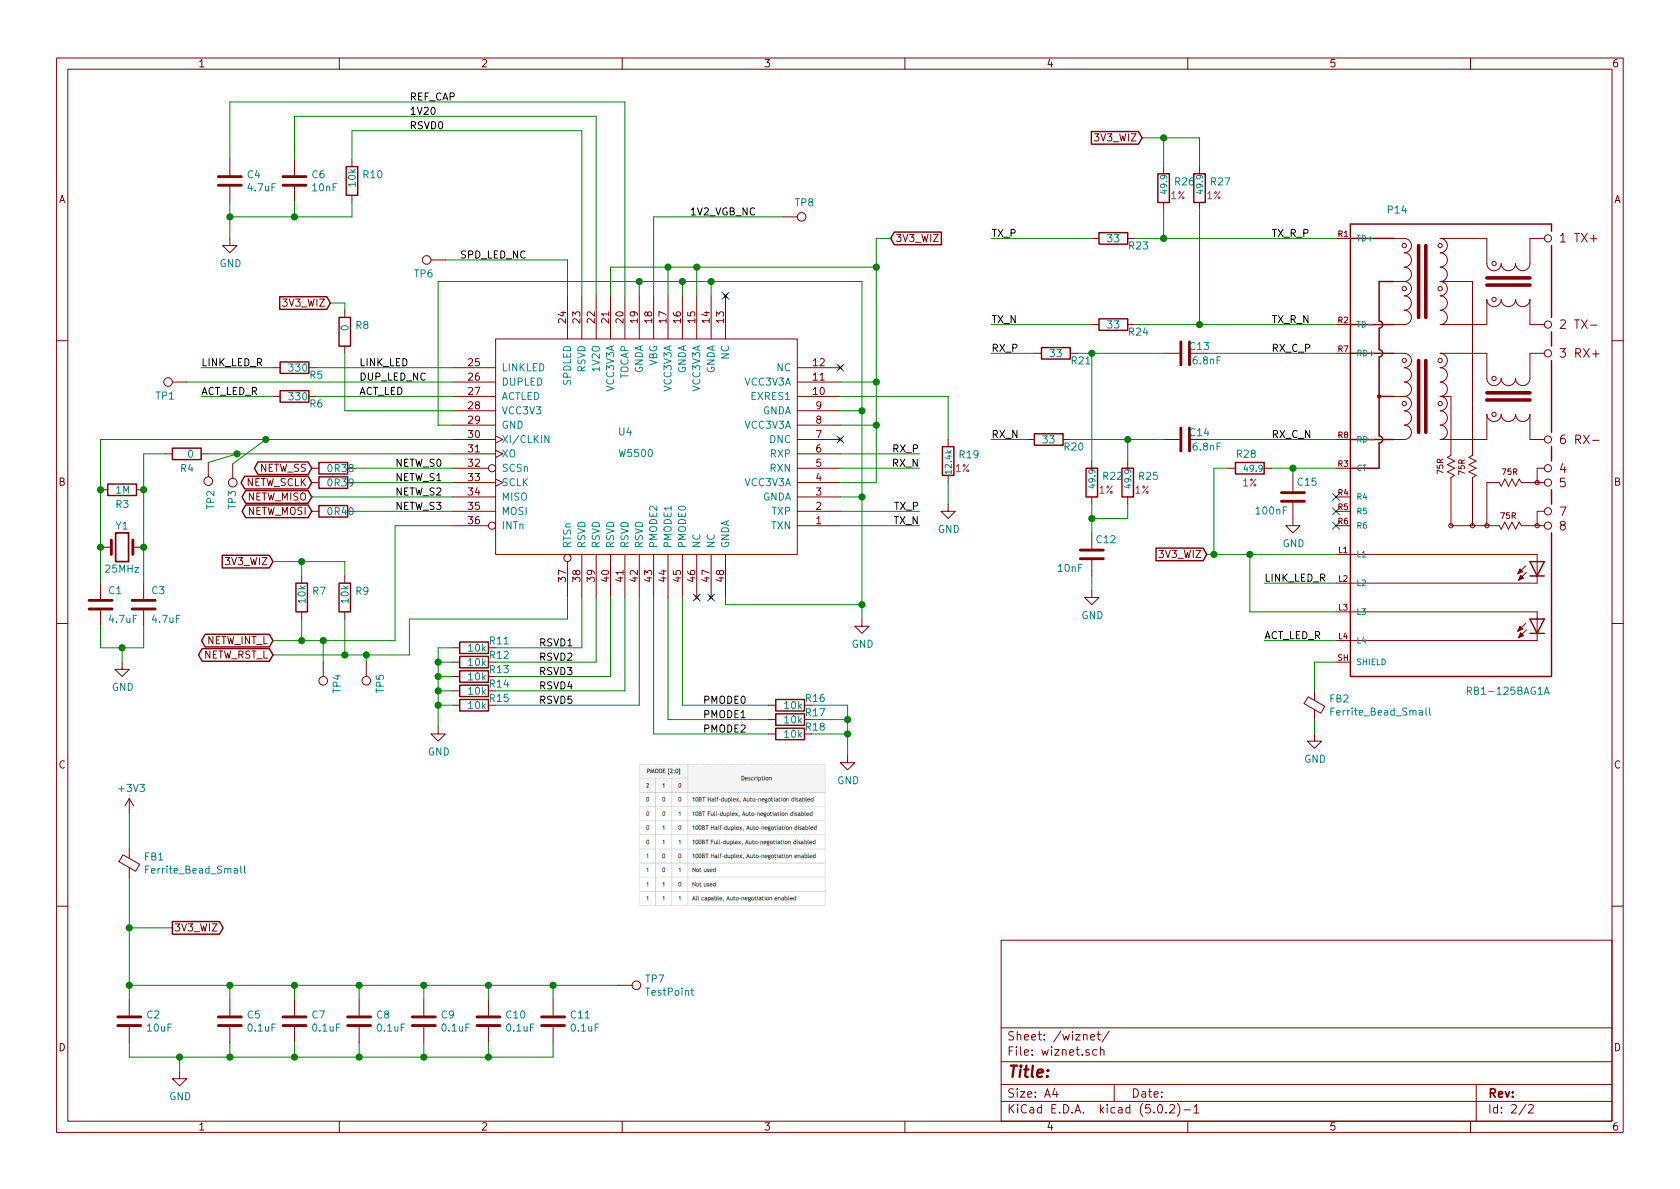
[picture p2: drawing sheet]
EESchema Schematic File Version 4
LIBS:arduinoShield-cache
EELAYER 26 0
EELAYER END
$Descr A4 11693 8268
encoding utf-8
Sheet 2 2
Title ""
Date ""
Rev ""
Comp ""
Comment1 ""
Comment2 ""
Comment3 ""
Comment4 ""
$EndDescr
$Comp
L arduinoShield-rescue:W5500-hyper_capstone U4
U 1 1
P 4500 3100
AR Path="/5D492E66" Ref="U4"  Part="1" 
AR Path="/5D492DEA/5D492E66" Ref="U4"  Part="1" 
F 0 "U4" H 4700 3000 50  0000 R CNN
F 1 "W5500" H 4700 3150 50  0000 R CNN
F 2 "footprints:QFP50P900X900X160-48N" H 4500 3100 50  0001 C CNN
F 3 "http://wizwiki.net/wiki/lib/exe/fetch.php?media=products:w5500:w5500_ds_v106e_141230.pdf" H 4500 3100 50  0001 C CNN
	1    4500 3100
	-1   0    0    1   
$EndComp
NoConn ~ 5850 3050
NoConn ~ 5850 2550
NoConn ~ 5050 2050
NoConn ~ 4950 4150
NoConn ~ 4850 4150
Wire Wire Line
	5850 2650 6100 2650
Wire Wire Line
	5850 2950 6100 2950
Wire Wire Line
	6100 2950 6100 2650
Wire Wire Line
	5850 3350 6100 3350
Wire Wire Line
	6100 3350 6100 2950
Connection ~ 6100 2950
Wire Wire Line
	4250 2050 4250 1850
Wire Wire Line
	4650 2050 4650 1850
Wire Wire Line
	4850 2050 4850 1850
Wire Wire Line
	6100 2650 6100 1850
Connection ~ 6100 2650
Wire Wire Line
	6100 1650 6100 1850
Wire Wire Line
	5850 2850 6000 2850
Wire Wire Line
	6000 2850 6000 3450
Wire Wire Line
	6000 3450 5850 3450
Wire Wire Line
	4450 2050 4450 1950
Wire Wire Line
	4450 1950 4750 1950
Wire Wire Line
	4750 1950 4750 2050
Wire Wire Line
	4750 1950 4950 1950
Wire Wire Line
	4950 1950 4950 2050
Connection ~ 4750 1950
Wire Wire Line
	4950 1950 6000 1950
Wire Wire Line
	6000 1950 6000 2850
Connection ~ 4950 1950
Connection ~ 6000 2850
Connection ~ 6000 3450
$Comp
L power:GND #PWR0108
U 1 1
P 6000 4300
F 0 "#PWR0108" H 6000 4050 50  0001 C CNN
F 1 "GND" H 6005 4127 50  0000 C CNN
F 2 "" H 6000 4300 50  0001 C CNN
F 3 "" H 6000 4300 50  0001 C CNN
	1    6000 4300
	1    0    0    -1  
$EndComp
$Comp
L Device:R R8
U 1 1
P 2400 2300
F 0 "R8" H 2470 2346 50  0000 L CNN
F 1 "0" V 2400 2300 50  0000 L CNN
F 2 "Resistors_SMD:R_0402" V 2330 2300 50  0001 C CNN
F 3 "~" H 2400 2300 50  0001 C CNN
	1    2400 2300
	1    0    0    -1  
$EndComp
Wire Wire Line
	4450 1950 3050 1950
Connection ~ 4450 1950
$Comp
L Device:C C11
U 1 1
P 3850 7100
F 0 "C11" H 3965 7146 50  0000 L CNN
F 1 "0.1uF" H 3965 7055 50  0000 L CNN
F 2 "Capacitors_SMD:C_0402" H 3888 6950 50  0001 C CNN
F 3 "~" H 3850 7100 50  0001 C CNN
	1    3850 7100
	1    0    0    -1  
$EndComp
$Comp
L Device:C C2
U 1 1
P 900 7100
F 0 "C2" H 1015 7146 50  0000 L CNN
F 1 "10uF" H 1015 7055 50  0000 L CNN
F 2 "Capacitors_SMD:C_0402" H 938 6950 50  0001 C CNN
F 3 "~" H 900 7100 50  0001 C CNN
	1    900  7100
	1    0    0    -1  
$EndComp
Wire Wire Line
	3850 6950 3850 6850
Wire Wire Line
	3850 7350 3850 7250
$Comp
L Device:C C10
U 1 1
P 3400 7100
F 0 "C10" H 3515 7146 50  0000 L CNN
F 1 "0.1uF" H 3515 7055 50  0000 L CNN
F 2 "Capacitors_SMD:C_0402" H 3438 6950 50  0001 C CNN
F 3 "~" H 3400 7100 50  0001 C CNN
	1    3400 7100
	1    0    0    -1  
$EndComp
Wire Wire Line
	3400 6950 3400 6850
Wire Wire Line
	3400 7350 3400 7250
$Comp
L Device:C C9
U 1 1
P 2950 7100
F 0 "C9" H 3065 7146 50  0000 L CNN
F 1 "0.1uF" H 3065 7055 50  0000 L CNN
F 2 "Capacitors_SMD:C_0402" H 2988 6950 50  0001 C CNN
F 3 "~" H 2950 7100 50  0001 C CNN
	1    2950 7100
	1    0    0    -1  
$EndComp
Wire Wire Line
	2950 6950 2950 6850
Wire Wire Line
	2950 7350 2950 7250
$Comp
L Device:C C8
U 1 1
P 2500 7100
F 0 "C8" H 2615 7146 50  0000 L CNN
F 1 "0.1uF" H 2615 7055 50  0000 L CNN
F 2 "Capacitors_SMD:C_0402" H 2538 6950 50  0001 C CNN
F 3 "~" H 2500 7100 50  0001 C CNN
	1    2500 7100
	1    0    0    -1  
$EndComp
Wire Wire Line
	2500 6950 2500 6850
Wire Wire Line
	2500 7350 2500 7250
$Comp
L Device:C C7
U 1 1
P 2050 7100
F 0 "C7" H 2165 7146 50  0000 L CNN
F 1 "0.1uF" H 2165 7055 50  0000 L CNN
F 2 "Capacitors_SMD:C_0402" H 2088 6950 50  0001 C CNN
F 3 "~" H 2050 7100 50  0001 C CNN
	1    2050 7100
	1    0    0    -1  
$EndComp
Wire Wire Line
	2050 6950 2050 6850
Wire Wire Line
	2050 7350 2050 7250
$Comp
L Device:C C5
U 1 1
P 1600 7100
F 0 "C5" H 1715 7146 50  0000 L CNN
F 1 "0.1uF" H 1715 7055 50  0000 L CNN
F 2 "Capacitors_SMD:C_0402" H 1638 6950 50  0001 C CNN
F 3 "~" H 1600 7100 50  0001 C CNN
	1    1600 7100
	1    0    0    -1  
$EndComp
Wire Wire Line
	1600 6950 1600 6850
Wire Wire Line
	1600 7350 1600 7250
Wire Wire Line
	1600 6850 2050 6850
Wire Wire Line
	1600 7350 2050 7350
Connection ~ 2050 7350
Wire Wire Line
	2050 7350 2500 7350
Connection ~ 2500 7350
Wire Wire Line
	2500 7350 2950 7350
Connection ~ 2950 7350
Wire Wire Line
	2950 7350 3400 7350
Connection ~ 3400 7350
Wire Wire Line
	3400 7350 3850 7350
Wire Wire Line
	1600 7350 1250 7350
Wire Wire Line
	900  7350 900  7250
Connection ~ 1600 7350
Wire Wire Line
	900  6950 900  6850
Wire Wire Line
	900  6850 1600 6850
Connection ~ 1600 6850
Connection ~ 2050 6850
Wire Wire Line
	2050 6850 2500 6850
Connection ~ 2500 6850
Wire Wire Line
	2500 6850 2950 6850
Connection ~ 2950 6850
Wire Wire Line
	2950 6850 3400 6850
Connection ~ 3400 6850
Wire Wire Line
	3400 6850 3850 6850
Wire Wire Line
	900  6850 900  6450
Connection ~ 900  6850
Wire Wire Line
	900  6450 1200 6450
Connection ~ 900  6450
Wire Wire Line
	900  6450 900  6100
$Comp
L Device:Ferrite_Bead_Small FB1
U 1 1
P 900 6000
F 0 "FB1" H 1000 6046 50  0000 L CNN
F 1 "Ferrite_Bead_Small" H 1000 5955 50  0000 L CNN
F 2 "Resistors_SMD:R_1206" V 830 6000 50  0001 C CNN
F 3 "~" H 900 6000 50  0001 C CNN
	1    900  6000
	1    0    0    -1  
$EndComp
Wire Wire Line
	900  5900 900  5650
$Comp
L power:+3V3 #PWR0109
U 1 1
P 900 5650
F 0 "#PWR0109" H 900 5500 50  0001 C CNN
F 1 "+3V3" H 915 5823 50  0000 C CNN
F 2 "" H 900 5650 50  0001 C CNN
F 3 "" H 900 5650 50  0001 C CNN
	1    900  5650
	1    0    0    -1  
$EndComp
Text GLabel 1200 6450 2    50   Output ~ 0
3V3_WIZ
Wire Wire Line
	3850 6850 4300 6850
Connection ~ 3850 6850
$Comp
L Connector:TestPoint TP7
U 1 1
P 4300 6850
F 0 "TP7" V 4254 7038 50  0000 L CNN
F 1 "TestPoint" V 4345 7038 50  0000 L CNN
F 2 "Measurement_Points:Measurement_Point_Round-SMD-Pad_Small" H 4500 6850 50  0001 C CNN
F 3 "~" H 4500 6850 50  0001 C CNN
	1    4300 6850
	0    1    1    0   
$EndComp
Text GLabel 2300 2100 0    50   Input ~ 0
3V3_WIZ
Wire Wire Line
	2400 2150 2400 2100
Wire Wire Line
	2400 2100 2300 2100
$Comp
L Device:R R6
U 1 1
P 2050 2750
F 0 "R6" V 2100 2850 50  0000 L CNN
F 1 "330" V 2050 2700 50  0000 L CNN
F 2 "Resistors_SMD:R_0402" V 1980 2750 50  0001 C CNN
F 3 "~" H 2050 2750 50  0001 C CNN
	1    2050 2750
	0    1    1    0   
$EndComp
$Comp
L Device:R R5
U 1 1
P 2050 2550
F 0 "R5" V 2100 2650 50  0000 L CNN
F 1 "330" V 2050 2500 50  0000 L CNN
F 2 "Resistors_SMD:R_0402" V 1980 2550 50  0001 C CNN
F 3 "~" H 2050 2550 50  0001 C CNN
	1    2050 2550
	0    1    1    0   
$EndComp
Text Label 2500 2550 0    50   ~ 0
LINK_LED
Wire Wire Line
	3050 1950 3050 2950
Wire Wire Line
	3150 2950 3050 2950
Wire Wire Line
	3150 2750 2200 2750
Wire Wire Line
	2200 2550 3150 2550
Wire Wire Line
	1400 2550 1900 2550
Wire Wire Line
	1400 2750 1900 2750
Text Label 2500 2650 0    50   ~ 0
DUP_LED_NC
Wire Wire Line
	2400 2850 3150 2850
Wire Wire Line
	2400 2450 2400 2850
Text Label 2500 2750 0    50   ~ 0
ACT_LED
Text Label 1400 2550 0    50   ~ 0
LINK_LED_R
Text Label 1400 2750 0    50   ~ 0
ACT_LED_R
$Comp
L Connector:TestPoint TP1
U 1 1
P 1300 2650
F 0 "TP1" V 1200 2800 50  0000 C CNN
F 1 " " V 1404 2724 50  0000 C CNN
F 2 "Measurement_Points:Measurement_Point_Round-SMD-Pad_Small" H 1500 2650 50  0001 C CNN
F 3 "~" H 1500 2650 50  0001 C CNN
	1    1300 2650
	0    -1   -1   0   
$EndComp
Wire Wire Line
	1300 2650 3150 2650
$Comp
L Device:C C6
U 1 1
P 2050 1250
F 0 "C6" H 2165 1296 50  0000 L CNN
F 1 "10nF" H 2165 1205 50  0000 L CNN
F 2 "Capacitors_SMD:C_0402" H 2088 1100 50  0001 C CNN
F 3 "~" H 2050 1250 50  0001 C CNN
	1    2050 1250
	1    0    0    -1  
$EndComp
$Comp
L Device:C C4
U 1 1
P 1600 1250
F 0 "C4" H 1715 1296 50  0000 L CNN
F 1 "4.7uF" H 1715 1205 50  0000 L CNN
F 2 "Capacitors_SMD:C_0402" H 1638 1100 50  0001 C CNN
F 3 "~" H 1600 1250 50  0001 C CNN
	1    1600 1250
	1    0    0    -1  
$EndComp
$Comp
L Device:R R10
U 1 1
P 2450 1250
F 0 "R10" H 2520 1296 50  0000 L CNN
F 1 "10k" V 2450 1200 50  0000 L CNN
F 2 "Resistors_SMD:R_0402" V 2380 1250 50  0001 C CNN
F 3 "~" H 2450 1250 50  0001 C CNN
	1    2450 1250
	1    0    0    -1  
$EndComp
Wire Wire Line
	4250 1850 4650 1850
Connection ~ 4650 1850
Wire Wire Line
	4650 1850 4850 1850
Connection ~ 4850 1850
Wire Wire Line
	4850 1850 6100 1850
Connection ~ 6100 1850
Wire Wire Line
	3950 2050 3950 1800
Wire Wire Line
	3950 1800 3100 1800
Wire Wire Line
	4050 2050 4050 900 
Wire Wire Line
	4050 900  2450 900 
Wire Wire Line
	2450 1100 2450 900 
Wire Wire Line
	2450 1400 2450 1500
Wire Wire Line
	2450 1500 2050 1500
Wire Wire Line
	1600 1500 1600 1400
Wire Wire Line
	2050 1400 2050 1500
Connection ~ 2050 1500
Wire Wire Line
	2050 1500 1600 1500
Wire Wire Line
	4150 2050 4150 800 
Wire Wire Line
	4150 800  2050 800 
Wire Wire Line
	2050 800  2050 1100
Wire Wire Line
	4350 2050 4350 700 
Wire Wire Line
	4350 700  1600 700 
Wire Wire Line
	1600 700  1600 1100
Wire Wire Line
	1600 1500 1600 1650
Connection ~ 1600 1500
$Comp
L power:GND #PWR0110
U 1 1
P 1600 1650
F 0 "#PWR0110" H 1600 1400 50  0001 C CNN
F 1 "GND" H 1605 1477 50  0000 C CNN
F 2 "" H 1600 1650 50  0001 C CNN
F 3 "" H 1600 1650 50  0001 C CNN
	1    1600 1650
	1    0    0    -1  
$EndComp
Text Label 2850 700  0    50   ~ 0
REF_CAP
Text Label 2850 800  0    50   ~ 0
1V20
Text Label 2850 900  0    50   ~ 0
RSVD0
$Comp
L Connector:TestPoint TP6
U 1 1
P 3100 1800
F 0 "TP6" V 3000 1950 50  0000 C CNN
F 1 " " V 3204 1874 50  0000 C CNN
F 2 "Measurement_Points:Measurement_Point_Round-SMD-Pad_Small" H 3300 1800 50  0001 C CNN
F 3 "~" H 3300 1800 50  0001 C CNN
	1    3100 1800
	0    -1   -1   0   
$EndComp
Text Label 3200 1800 0    50   ~ 0
SPD_LED_NC
Wire Wire Line
	4550 2050 4550 1500
Wire Wire Line
	4550 1500 5450 1500
$Comp
L Connector:TestPoint TP8
U 1 1
P 5450 1500
F 0 "TP8" V 5350 1650 50  0000 C CNN
F 1 " " V 5554 1574 50  0000 C CNN
F 2 "Measurement_Points:Measurement_Point_Round-SMD-Pad_Small" H 5650 1500 50  0001 C CNN
F 3 "~" H 5650 1500 50  0001 C CNN
	1    5450 1500
	0    1    1    0   
$EndComp
Text Label 4800 1500 0    50   ~ 0
1V2_VGB_NC
Text Label 6400 3150 2    50   ~ 0
RX_P
Text Label 6400 3250 2    50   ~ 0
RX_N
Text Label 6400 3650 2    50   ~ 0
TX_N
Text Label 6400 3550 2    50   ~ 0
TX_P
$Comp
L Device:R R4
U 1 1
P 1300 3150
F 0 "R4" V 1400 3100 50  0000 L CNN
F 1 "0" V 1300 3150 50  0000 L CNN
F 2 "Resistors_SMD:R_0402" V 1230 3150 50  0001 C CNN
F 3 "~" H 1300 3150 50  0001 C CNN
	1    1300 3150
	0    1    1    0   
$EndComp
$Comp
L Device:R R3
U 1 1
P 850 3400
F 0 "R3" V 950 3350 50  0000 L CNN
F 1 "1M" V 850 3350 50  0000 L CNN
F 2 "Resistors_SMD:R_0402" V 780 3400 50  0001 C CNN
F 3 "~" H 850 3400 50  0001 C CNN
	1    850  3400
	0    1    1    0   
$EndComp
Text GLabel 2170 3250 0    50   BiDi ~ 0
NETW_SS
Text Label 2750 3250 0    50   ~ 0
NETW_S0
Text GLabel 2170 3350 0    50   BiDi ~ 0
NETW_SCLK
Text Label 2750 3350 0    50   ~ 0
NETW_S1
Text GLabel 2170 3450 0    50   BiDi ~ 0
NETW_MISO
Text Label 2750 3450 0    50   ~ 0
NETW_S2
Text GLabel 2170 3550 0    50   BiDi ~ 0
NETW_MOSI
Text Label 2750 3550 0    50   ~ 0
NETW_S3
$Comp
L Connector:TestPoint TP3
U 1 1
P 1620 3220
F 0 "TP3" V 1620 3470 50  0000 C CNN
F 1 " " V 1724 3294 50  0000 C CNN
F 2 "Measurement_Points:Measurement_Point_Round-SMD-Pad_Small" H 1820 3220 50  0001 C CNN
F 3 "~" H 1820 3220 50  0001 C CNN
	1    1620 3220
	-1   0    0    1   
$EndComp
$Comp
L Connector:TestPoint TP2
U 1 1
P 1450 3210
F 0 "TP2" V 1430 3470 50  0000 C CNN
F 1 " " V 1554 3284 50  0000 C CNN
F 2 "Measurement_Points:Measurement_Point_Round-SMD-Pad_Small" H 1650 3210 50  0001 C CNN
F 3 "~" H 1650 3210 50  0001 C CNN
	1    1450 3210
	-1   0    0    1   
$EndComp
Wire Wire Line
	1620 3220 1850 3050
Wire Wire Line
	1450 3210 1650 3150
Connection ~ 1650 3150
Wire Wire Line
	1450 3150 1650 3150
Wire Wire Line
	1000 3400 1000 3150
Wire Wire Line
	1000 3150 1150 3150
$Comp
L Device:C C1
U 1 1
P 700 4200
F 0 "C1" H 750 4300 50  0000 L CNN
F 1 "4.7uF" H 750 4100 50  0000 L CNN
F 2 "Capacitors_SMD:C_0402" H 738 4050 50  0001 C CNN
F 3 "~" H 700 4200 50  0001 C CNN
	1    700  4200
	1    0    0    -1  
$EndComp
Wire Wire Line
	700  3050 700  3400
$Comp
L Device:Crystal Y1
U 1 1
P 850 3800
F 0 "Y1" H 850 3950 50  0000 C CNN
F 1 "25MHz" H 850 3650 50  0000 C CNN
F 2 "Crystals:Crystal_SMD_0603-2pin_6.0x3.5mm" H 850 3800 50  0001 C CNN
F 3 "~" H 850 3800 50  0001 C CNN
	1    850  3800
	1    0    0    -1  
$EndComp
$Comp
L Device:C C3
U 1 1
P 1000 4200
F 0 "C3" H 1050 4300 50  0000 L CNN
F 1 "4.7uF" H 1050 4100 50  0000 L CNN
F 2 "Capacitors_SMD:C_0402" H 1038 4050 50  0001 C CNN
F 3 "~" H 1000 4200 50  0001 C CNN
	1    1000 4200
	1    0    0    -1  
$EndComp
Wire Wire Line
	1000 4050 1000 3800
Connection ~ 1000 3400
Connection ~ 1000 3800
Wire Wire Line
	1000 3800 1000 3400
Wire Wire Line
	700  4050 700  3800
Connection ~ 700  3400
Connection ~ 700  3800
Wire Wire Line
	700  3800 700  3400
Wire Wire Line
	700  4350 700  4500
Wire Wire Line
	700  4500 850  4500
Wire Wire Line
	1000 4500 1000 4350
Wire Wire Line
	850  4500 850  4600
Connection ~ 850  4500
Wire Wire Line
	850  4500 1000 4500
$Comp
L power:GND #PWR0111
U 1 1
P 850 4600
F 0 "#PWR0111" H 850 4350 50  0001 C CNN
F 1 "GND" H 855 4427 50  0000 C CNN
F 2 "" H 850 4600 50  0001 C CNN
F 3 "" H 850 4600 50  0001 C CNN
	1    850  4600
	1    0    0    -1  
$EndComp
Wire Wire Line
	3950 4150 3950 4300
Wire Wire Line
	2750 3650 2750 4450
Text GLabel 1900 4450 0    50   BiDi ~ 0
NETW_INT_L
Text GLabel 1900 4550 0    50   BiDi ~ 0
NETW_RST_L
$Comp
L Device:R R7
U 1 1
P 2100 4150
F 0 "R7" H 2170 4196 50  0000 L CNN
F 1 "10k" V 2100 4100 50  0000 L CNN
F 2 "Resistors_SMD:R_0402" V 2030 4150 50  0001 C CNN
F 3 "~" H 2100 4150 50  0001 C CNN
	1    2100 4150
	1    0    0    -1  
$EndComp
$Comp
L Device:R R9
U 1 1
P 2400 4150
F 0 "R9" H 2470 4196 50  0000 L CNN
F 1 "10k" V 2400 4100 50  0000 L CNN
F 2 "Resistors_SMD:R_0402" V 2330 4150 50  0001 C CNN
F 3 "~" H 2400 4150 50  0001 C CNN
	1    2400 4150
	1    0    0    -1  
$EndComp
Text GLabel 1900 3900 0    50   Input ~ 0
3V3_WIZ
Wire Wire Line
	2400 4000 2400 3900
Wire Wire Line
	2100 4000 2100 3900
Wire Wire Line
	2400 4300 2400 4550
Wire Wire Line
	2400 4550 2550 4550
Wire Wire Line
	2100 4300 2100 4450
$Comp
L Connector:TestPoint TP4
U 1 1
P 2250 4600
F 0 "TP4" V 2150 4750 50  0000 C CNN
F 1 " " V 2354 4674 50  0000 C CNN
F 2 "Measurement_Points:Measurement_Point_Round-SMD-Pad_Small" H 2450 4600 50  0001 C CNN
F 3 "~" H 2450 4600 50  0001 C CNN
	1    2250 4600
	-1   0    0    1   
$EndComp
$Comp
L Connector:TestPoint TP5
U 1 1
P 2550 4600
F 0 "TP5" V 2450 4750 50  0000 C CNN
F 1 " " V 2654 4674 50  0000 C CNN
F 2 "Measurement_Points:Measurement_Point_Round-SMD-Pad_Small" H 2750 4600 50  0001 C CNN
F 3 "~" H 2750 4600 50  0001 C CNN
	1    2550 4600
	-1   0    0    1   
$EndComp
Wire Wire Line
	2400 4550 1900 4550
Connection ~ 2400 4550
Wire Wire Line
	2250 4600 2250 4450
Wire Wire Line
	2550 4600 2550 4550
Connection ~ 2100 3900
Wire Wire Line
	2100 3900 1900 3900
Connection ~ 2100 4450
Wire Wire Line
	2100 4450 1900 4450
Wire Wire Line
	2100 3900 2400 3900
Wire Wire Line
	2100 4450 2250 4450
Wire Wire Line
	2250 4450 2750 4450
Connection ~ 2250 4450
$Comp
L Device:R R11
U 1 1
P 3300 4500
F 0 "R11" V 3250 4600 50  0000 L CNN
F 1 "10k" V 3300 4450 50  0000 L CNN
F 2 "Resistors_SMD:R_0402" V 3230 4500 50  0001 C CNN
F 3 "~" H 3300 4500 50  0001 C CNN
	1    3300 4500
	0    1    1    0   
$EndComp
$Comp
L Device:R R12
U 1 1
P 3300 4600
F 0 "R12" V 3250 4700 50  0000 L CNN
F 1 "10k" V 3300 4550 50  0000 L CNN
F 2 "Resistors_SMD:R_0402" V 3230 4600 50  0001 C CNN
F 3 "~" H 3300 4600 50  0001 C CNN
	1    3300 4600
	0    1    1    0   
$EndComp
$Comp
L Device:R R13
U 1 1
P 3300 4700
F 0 "R13" V 3250 4800 50  0000 L CNN
F 1 "10k" V 3300 4650 50  0000 L CNN
F 2 "Resistors_SMD:R_0402" V 3230 4700 50  0001 C CNN
F 3 "~" H 3300 4700 50  0001 C CNN
	1    3300 4700
	0    1    1    0   
$EndComp
$Comp
L Device:R R14
U 1 1
P 3300 4800
F 0 "R14" V 3250 4900 50  0000 L CNN
F 1 "10k" V 3300 4750 50  0000 L CNN
F 2 "Resistors_SMD:R_0402" V 3230 4800 50  0001 C CNN
F 3 "~" H 3300 4800 50  0001 C CNN
	1    3300 4800
	0    1    1    0   
$EndComp
$Comp
L Device:R R15
U 1 1
P 3300 4900
F 0 "R15" V 3250 5000 50  0000 L CNN
F 1 "10k" V 3300 4850 50  0000 L CNN
F 2 "Resistors_SMD:R_0402" V 3230 4900 50  0001 C CNN
F 3 "~" H 3300 4900 50  0001 C CNN
	1    3300 4900
	0    1    1    0   
$EndComp
Wire Wire Line
	4050 4150 4050 4500
Wire Wire Line
	4150 4150 4150 4600
Wire Wire Line
	4250 4150 4250 4700
Wire Wire Line
	4350 4150 4350 4800
Wire Wire Line
	4450 4150 4450 4900
Wire Wire Line
	3150 4500 3050 4500
Wire Wire Line
	3050 4500 3050 4600
Wire Wire Line
	3150 4900 3050 4900
Wire Wire Line
	3150 4800 3050 4800
Connection ~ 3050 4800
Wire Wire Line
	3050 4800 3050 4900
Wire Wire Line
	3150 4700 3050 4700
Connection ~ 3050 4700
Wire Wire Line
	3050 4700 3050 4800
Wire Wire Line
	3150 4600 3050 4600
Connection ~ 3050 4600
Wire Wire Line
	3050 4600 3050 4700
$Comp
L power:GND #PWR0112
U 1 1
P 3050 5050
F 0 "#PWR0112" H 3050 4800 50  0001 C CNN
F 1 "GND" H 3055 4877 50  0000 C CNN
F 2 "" H 3050 5050 50  0001 C CNN
F 3 "" H 3050 5050 50  0001 C CNN
	1    3050 5050
	1    0    0    -1  
$EndComp
Wire Wire Line
	3050 4900 3050 5050
Text Label 5200 4900 2    50   ~ 0
PMODE0
Text Label 3750 4500 0    50   ~ 0
RSVD1
Text Label 3750 4600 0    50   ~ 0
RSVD2
Text Label 3750 4700 0    50   ~ 0
RSVD3
Text Label 3750 4800 0    50   ~ 0
RSVD4
Wire Wire Line
	700  3050 1850 3050
Connection ~ 1850 3050
Wire Wire Line
	1850 3050 3150 3050
Wire Wire Line
	1650 3150 3150 3150
Wire Wire Line
	2750 3650 3150 3650
Wire Wire Line
	2550 4550 2850 4550
Wire Wire Line
	2850 4550 2850 4300
Wire Wire Line
	2850 4300 3950 4300
Connection ~ 2550 4550
Wire Wire Line
	3450 4500 4050 4500
Wire Wire Line
	3450 4600 4150 4600
Wire Wire Line
	3450 4700 4250 4700
Wire Wire Line
	3450 4800 4350 4800
Wire Wire Line
	3450 4900 4450 4900
Wire Wire Line
	6000 3450 6000 4200
Wire Wire Line
	5050 4150 5050 4200
Wire Wire Line
	5050 4200 6000 4200
Connection ~ 6000 4200
Wire Wire Line
	6000 4300 6000 4200
Wire Wire Line
	4750 4900 5350 4900
Wire Wire Line
	4650 5000 5350 5000
Wire Wire Line
	4550 5100 5350 5100
Text Label 5200 5000 2    50   ~ 0
PMODE1
Text Label 5200 5100 2    50   ~ 0
PMODE2
Wire Wire Line
	4550 4150 4550 5100
Wire Wire Line
	4650 4150 4650 5000
Wire Wire Line
	4750 4150 4750 4900
$Comp
L Device:R R16
U 1 1
P 5500 4900
F 0 "R16" V 5450 5000 50  0000 L CNN
F 1 "10k" V 5500 4850 50  0000 L CNN
F 2 "Resistors_SMD:R_0805" V 5430 4900 50  0001 C CNN
F 3 "~" H 5500 4900 50  0001 C CNN
	1    5500 4900
	0    1    1    0   
$EndComp
$Comp
L Device:R R17
U 1 1
P 5500 5000
F 0 "R17" V 5450 5100 50  0000 L CNN
F 1 "10k" V 5500 4950 50  0000 L CNN
F 2 "Resistors_SMD:R_0805" V 5430 5000 50  0001 C CNN
F 3 "~" H 5500 5000 50  0001 C CNN
	1    5500 5000
	0    1    1    0   
$EndComp
$Comp
L Device:R R18
U 1 1
P 5500 5100
F 0 "R18" V 5450 5200 50  0000 L CNN
F 1 "10k" V 5500 5050 50  0000 L CNN
F 2 "Resistors_SMD:R_0805" V 5430 5100 50  0001 C CNN
F 3 "~" H 5500 5100 50  0001 C CNN
	1    5500 5100
	0    1    1    0   
$EndComp
Wire Wire Line
	5650 4900 5900 4900
Wire Wire Line
	5900 4900 5900 5000
Wire Wire Line
	5650 5000 5900 5000
Connection ~ 5900 5000
Wire Wire Line
	5900 5000 5900 5100
Wire Wire Line
	5650 5100 5900 5100
Connection ~ 5900 5100
Wire Wire Line
	5900 5100 5900 5250
$Comp
L power:GND #PWR0113
U 1 1
P 5900 5250
F 0 "#PWR0113" H 5900 5000 50  0001 C CNN
F 1 "GND" H 5905 5077 50  0000 C CNN
F 2 "" H 5900 5250 50  0001 C CNN
F 3 "" H 5900 5250 50  0001 C CNN
	1    5900 5250
	1    0    0    -1  
$EndComp
Text GLabel 6200 1650 2    50   Input ~ 0
3V3_WIZ
Wire Wire Line
	6100 1650 6200 1650
Wire Wire Line
	5850 2750 6600 2750
Wire Wire Line
	6600 2750 6600 3050
$Comp
L Device:R R19
U 1 1
P 6600 3200
F 0 "R19" H 6670 3246 50  0000 L CNN
F 1 "12.4k" V 6600 3100 43  0000 L CNN
F 2 "Resistors_SMD:R_0402" V 6530 3200 50  0001 C CNN
F 3 "~" H 6600 3200 50  0001 C CNN
F 4 "1%" H 6700 3150 50  0000 C CNN "Tolerance"
	1    6600 3200
	1    0    0    -1  
$EndComp
$Comp
L power:GND #PWR0114
U 1 1
P 6600 3500
F 0 "#PWR0114" H 6600 3250 50  0001 C CNN
F 1 "GND" H 6605 3327 50  0000 C CNN
F 2 "" H 6600 3500 50  0001 C CNN
F 3 "" H 6600 3500 50  0001 C CNN
	1    6600 3500
	1    0    0    -1  
$EndComp
Wire Wire Line
	6600 3500 6600 3350
Connection ~ 3050 4900
$Comp
L arduinoShield-rescue:RB1-125BAG1A-hyper_capstone P14
U 1 1
P 10100 3050
AR Path="/5D7A0B8B" Ref="P14"  Part="1" 
AR Path="/5D492DEA/5D7A0B8B" Ref="P14"  Part="1" 
F 0 "P14" H 9650 4650 50  0000 L CNN
F 1 "RB1-125BAG1A" H 10200 1300 50  0000 L CNN
F 2 "footprints:WIZNET_RB1-125BAG1A" H 10100 3050 50  0001 L BNN
F 3 "2.18 USD" H 10100 3050 50  0001 L BNN
F 4 "Good" H 10100 3050 50  0001 L BNN "Availability"
F 5 "WIZnet" H 10100 3050 50  0001 L BNN "MF"
F 6 "RB1-125BAG1A" H 10100 3050 50  0001 L BNN "MP"
F 7 "Accessory RJ-45 With Transformer Connector - UDE" H 10100 3050 50  0001 L BNN "Description"
F 8 "HVQFN-36 NXP Semiconductors" H 10100 3050 50  0001 L BNN "Package"
	1    10100 3050
	1    0    0    -1  
$EndComp
Wire Wire Line
	9300 4450 8800 4450
Text Label 8800 4050 0    50   ~ 0
LINK_LED_R
Wire Wire Line
	8800 4050 9300 4050
Text Label 8800 4450 0    50   ~ 0
ACT_LED_R
Wire Wire Line
	9300 4250 8700 4250
Wire Wire Line
	8700 4250 8700 3850
Wire Wire Line
	8700 3850 9300 3850
Connection ~ 8700 3850
Text GLabel 8400 3850 0    50   Input ~ 0
3V3_WIZ
$Comp
L Device:Ferrite_Bead_Small FB2
U 1 1
P 9150 4900
F 0 "FB2" H 9250 4946 50  0000 L CNN
F 1 "Ferrite_Bead_Small" H 9250 4855 50  0000 L CNN
F 2 "Resistors_SMD:R_0402" V 9080 4900 50  0001 C CNN
F 3 "~" H 9150 4900 50  0001 C CNN
	1    9150 4900
	1    0    0    -1  
$EndComp
Wire Wire Line
	9150 4800 9150 4600
Wire Wire Line
	9150 4600 9300 4600
Wire Wire Line
	9150 5000 9150 5100
$Comp
L power:GND #PWR0115
U 1 1
P 9150 5100
F 0 "#PWR0115" H 9150 4850 50  0001 C CNN
F 1 "GND" H 9155 4927 50  0000 C CNN
F 2 "" H 9150 5100 50  0001 C CNN
F 3 "" H 9150 5100 50  0001 C CNN
	1    9150 5100
	1    0    0    -1  
$EndComp
Wire Wire Line
	9300 1650 8100 1650
Wire Wire Line
	9300 2250 8350 2250
$Comp
L Device:R R23
U 1 1
P 7750 1650
F 0 "R23" V 7800 1750 50  0000 L CNN
F 1 "33" V 7750 1600 50  0000 L CNN
F 2 "Resistors_SMD:R_0402" V 7680 1650 50  0001 C CNN
F 3 "~" H 7750 1650 50  0001 C CNN
	1    7750 1650
	0    1    1    0   
$EndComp
$Comp
L Device:R R24
U 1 1
P 7750 2250
F 0 "R24" V 7800 2350 50  0000 L CNN
F 1 "33" V 7750 2200 50  0000 L CNN
F 2 "Resistors_SMD:R_0402" V 7680 2250 50  0001 C CNN
F 3 "~" H 7750 2250 50  0001 C CNN
	1    7750 2250
	0    1    1    0   
$EndComp
Text Label 6900 1650 0    50   ~ 0
TX_P
Text Label 6900 2250 0    50   ~ 0
TX_N
$Comp
L Device:R R26
U 1 1
P 8100 1300
F 0 "R26" H 8170 1346 50  0000 L CNN
F 1 "49.9" V 8100 1250 43  0000 L CNN
F 2 "Resistors_SMD:R_0402" V 8030 1300 50  0001 C CNN
F 3 "~" H 8100 1300 50  0001 C CNN
F 4 "1%" H 8200 1250 50  0000 C CNN "Tolerance"
	1    8100 1300
	1    0    0    -1  
$EndComp
$Comp
L Device:R R27
U 1 1
P 8350 1300
F 0 "R27" H 8420 1346 50  0000 L CNN
F 1 "49.9" V 8350 1250 43  0000 L CNN
F 2 "Resistors_SMD:R_0402" V 8280 1300 50  0001 C CNN
F 3 "~" H 8350 1300 50  0001 C CNN
F 4 "1%" H 8450 1250 50  0000 C CNN "Tolerance"
	1    8350 1300
	1    0    0    -1  
$EndComp
Wire Wire Line
	8350 2250 8350 1450
Connection ~ 8350 2250
Wire Wire Line
	8350 2250 7900 2250
Wire Wire Line
	8100 1650 8100 1450
Connection ~ 8100 1650
Wire Wire Line
	8100 1650 7900 1650
Wire Wire Line
	8100 1150 8100 950 
Wire Wire Line
	8100 950  8350 950 
Wire Wire Line
	8350 950  8350 1150
Text GLabel 7950 950  0    50   Input ~ 0
3V3_WIZ
Wire Wire Line
	7950 950  8100 950 
Connection ~ 8100 950 
Wire Wire Line
	9300 2450 8400 2450
$Comp
L Device:C C13
U 1 1
P 8250 2450
F 0 "C13" V 8200 2550 50  0000 C CNN
F 1 "6.8nF" V 8300 2600 50  0000 C CNN
F 2 "Capacitors_SMD:C_0402" H 8288 2300 50  0001 C CNN
F 3 "~" H 8250 2450 50  0001 C CNN
	1    8250 2450
	0    1    1    0   
$EndComp
Wire Wire Line
	9300 3050 8400 3050
$Comp
L Device:C C14
U 1 1
P 8250 3050
F 0 "C14" V 8200 3150 50  0000 C CNN
F 1 "6.8nF" V 8300 3200 50  0000 C CNN
F 2 "Capacitors_SMD:C_0402" H 8288 2900 50  0001 C CNN
F 3 "~" H 8250 3050 50  0001 C CNN
	1    8250 3050
	0    1    1    0   
$EndComp
NoConn ~ 9300 3450
NoConn ~ 9300 3550
NoConn ~ 9300 3650
$Comp
L Device:R R22
U 1 1
P 7600 3350
F 0 "R22" H 7670 3396 50  0000 L CNN
F 1 "49.9" V 7600 3300 43  0000 L CNN
F 2 "Resistors_SMD:R_0402" V 7530 3350 50  0001 C CNN
F 3 "~" H 7600 3350 50  0001 C CNN
F 4 "1%" H 7700 3300 50  0000 C CNN "Tolerance"
	1    7600 3350
	1    0    0    -1  
$EndComp
$Comp
L Device:R R25
U 1 1
P 7850 3350
F 0 "R25" H 7920 3396 50  0000 L CNN
F 1 "49.9" V 7850 3300 43  0000 L CNN
F 2 "Resistors_SMD:R_0402" V 7780 3350 50  0001 C CNN
F 3 "~" H 7850 3350 50  0001 C CNN
F 4 "1%" H 7950 3300 50  0000 C CNN "Tolerance"
	1    7850 3350
	1    0    0    -1  
$EndComp
$Comp
L Device:C C12
U 1 1
P 7600 3850
F 0 "C12" H 7500 3750 50  0000 C CNN
F 1 "10nF" H 7750 3950 50  0000 C CNN
F 2 "Capacitors_SMD:C_0402" H 7638 3700 50  0001 C CNN
F 3 "~" H 7600 3850 50  0001 C CNN
	1    7600 3850
	-1   0    0    1   
$EndComp
Wire Wire Line
	7600 3700 7600 3600
Wire Wire Line
	7600 3600 7850 3600
Connection ~ 7600 3600
Wire Wire Line
	7600 3500 7600 3600
Wire Wire Line
	7850 3500 7850 3600
Wire Wire Line
	8400 3850 8450 3850
$Comp
L power:GND #PWR0116
U 1 1
P 7600 4100
F 0 "#PWR0116" H 7600 3850 50  0001 C CNN
F 1 "GND" H 7605 3927 50  0000 C CNN
F 2 "" H 7600 4100 50  0001 C CNN
F 3 "" H 7600 4100 50  0001 C CNN
	1    7600 4100
	1    0    0    -1  
$EndComp
Wire Wire Line
	7600 4100 7600 4000
Wire Wire Line
	8100 3050 7850 3050
Wire Wire Line
	7850 3050 7850 3200
Wire Wire Line
	8100 2450 7600 2450
Wire Wire Line
	7600 2450 7600 3200
Connection ~ 7600 2450
Wire Wire Line
	7600 2450 7500 2450
Wire Wire Line
	7850 3050 7450 3050
Connection ~ 7850 3050
Wire Wire Line
	5850 3150 6400 3150
Wire Wire Line
	5850 3250 6400 3250
Wire Wire Line
	5850 3550 6400 3550
Wire Wire Line
	5850 3650 6400 3650
$Comp
L Device:C C15
U 1 1
P 9000 3450
F 0 "C15" H 8900 3350 50  0000 C CNN
F 1 "100nF" H 9150 3550 50  0000 C CNN
F 2 "Capacitors_SMD:C_0402" H 9038 3300 50  0001 C CNN
F 3 "~" H 9000 3450 50  0001 C CNN
	1    9000 3450
	-1   0    0    1   
$EndComp
$Comp
L power:GND #PWR0117
U 1 1
P 9000 3600
F 0 "#PWR0117" H 9000 3350 50  0001 C CNN
F 1 "GND" H 9005 3427 50  0000 C CNN
F 2 "" H 9000 3600 50  0001 C CNN
F 3 "" H 9000 3600 50  0001 C CNN
	1    9000 3600
	1    0    0    -1  
$EndComp
Wire Wire Line
	8850 3250 9000 3250
Wire Wire Line
	9000 3300 9000 3250
Connection ~ 9000 3250
Wire Wire Line
	9000 3250 9300 3250
Wire Wire Line
	8550 3250 8450 3250
Wire Wire Line
	8450 3250 8450 3850
Connection ~ 8450 3850
Wire Wire Line
	8450 3850 8700 3850
$Comp
L Device:R R28
U 1 1
P 8700 3250
F 0 "R28" V 8600 3150 50  0000 L CNN
F 1 "49.9" V 8700 3200 43  0000 L CNN
F 2 "Resistors_SMD:R_0402" V 8630 3250 50  0001 C CNN
F 3 "~" H 8700 3250 50  0001 C CNN
F 4 "1%" V 8800 3250 50  0000 C CNN "Tolerance"
	1    8700 3250
	0    1    1    0   
$EndComp
$Comp
L Device:R R21
U 1 1
P 7350 2450
F 0 "R21" V 7400 2550 50  0000 L CNN
F 1 "33" V 7350 2400 50  0000 L CNN
F 2 "Resistors_SMD:R_0402" V 7280 2450 50  0001 C CNN
F 3 "~" H 7350 2450 50  0001 C CNN
	1    7350 2450
	0    1    1    0   
$EndComp
$Comp
L Device:R R20
U 1 1
P 7300 3050
F 0 "R20" V 7350 3150 50  0000 L CNN
F 1 "33" V 7300 3000 50  0000 L CNN
F 2 "Resistors_SMD:R_0402" V 7230 3050 50  0001 C CNN
F 3 "~" H 7300 3050 50  0001 C CNN
	1    7300 3050
	0    1    1    0   
$EndComp
Wire Wire Line
	7200 2450 6900 2450
Wire Wire Line
	7150 3050 6900 3050
Wire Wire Line
	6900 2250 7600 2250
Wire Wire Line
	6900 1650 7600 1650
Text Label 6900 3050 0    50   ~ 0
RX_N
Text Label 6900 2450 0    50   ~ 0
RX_P
Text Label 8850 1650 0    50   ~ 0
TX_R_P
Text Label 8850 2250 0    50   ~ 0
TX_R_N
Text Label 8850 2450 0    50   ~ 0
RX_C_P
Text Label 8850 3050 0    50   ~ 0
RX_C_N
Text Label 3750 4900 0    50   ~ 0
RSVD5
$Comp
L power:GND #PWR0118
U 1 1
P 1250 7450
F 0 "#PWR0118" H 1250 7200 50  0001 C CNN
F 1 "GND" H 1255 7277 50  0000 C CNN
F 2 "" H 1250 7450 50  0001 C CNN
F 3 "" H 1250 7450 50  0001 C CNN
	1    1250 7450
	1    0    0    -1  
$EndComp
Connection ~ 1250 7350
Wire Wire Line
	1250 7350 900  7350
Wire Wire Line
	1250 7450 1250 7350
$Comp
L Device:R R38
U 1 1
P 2320 3250
F 0 "R38" V 2320 3250 50  0000 L CNN
F 1 "0" V 2320 3200 50  0000 L CNN
F 2 "Resistors_SMD:R_0402" V 2250 3250 50  0001 C CNN
F 3 "~" H 2320 3250 50  0001 C CNN
	1    2320 3250
	0    1    1    0   
$EndComp
$Comp
L Device:R R39
U 1 1
P 2320 3350
F 0 "R39" V 2320 3350 50  0000 L CNN
F 1 "0" V 2320 3300 50  0000 L CNN
F 2 "Resistors_SMD:R_0402" V 2250 3350 50  0001 C CNN
F 3 "~" H 2320 3350 50  0001 C CNN
	1    2320 3350
	0    1    1    0   
$EndComp
$Comp
L Device:R R40
U 1 1
P 2320 3550
F 0 "R40" V 2320 3550 50  0000 L CNN
F 1 "0" V 2320 3500 50  0000 L CNN
F 2 "Resistors_SMD:R_0402" V 2250 3550 50  0001 C CNN
F 3 "~" H 2320 3550 50  0001 C CNN
	1    2320 3550
	0    1    1    0   
$EndComp
Wire Wire Line
	2470 3550 3150 3550
Wire Wire Line
	2470 3350 3150 3350
Wire Wire Line
	2470 3250 3150 3250
Wire Wire Line
	2170 3450 3150 3450
$EndSCHEMATC
